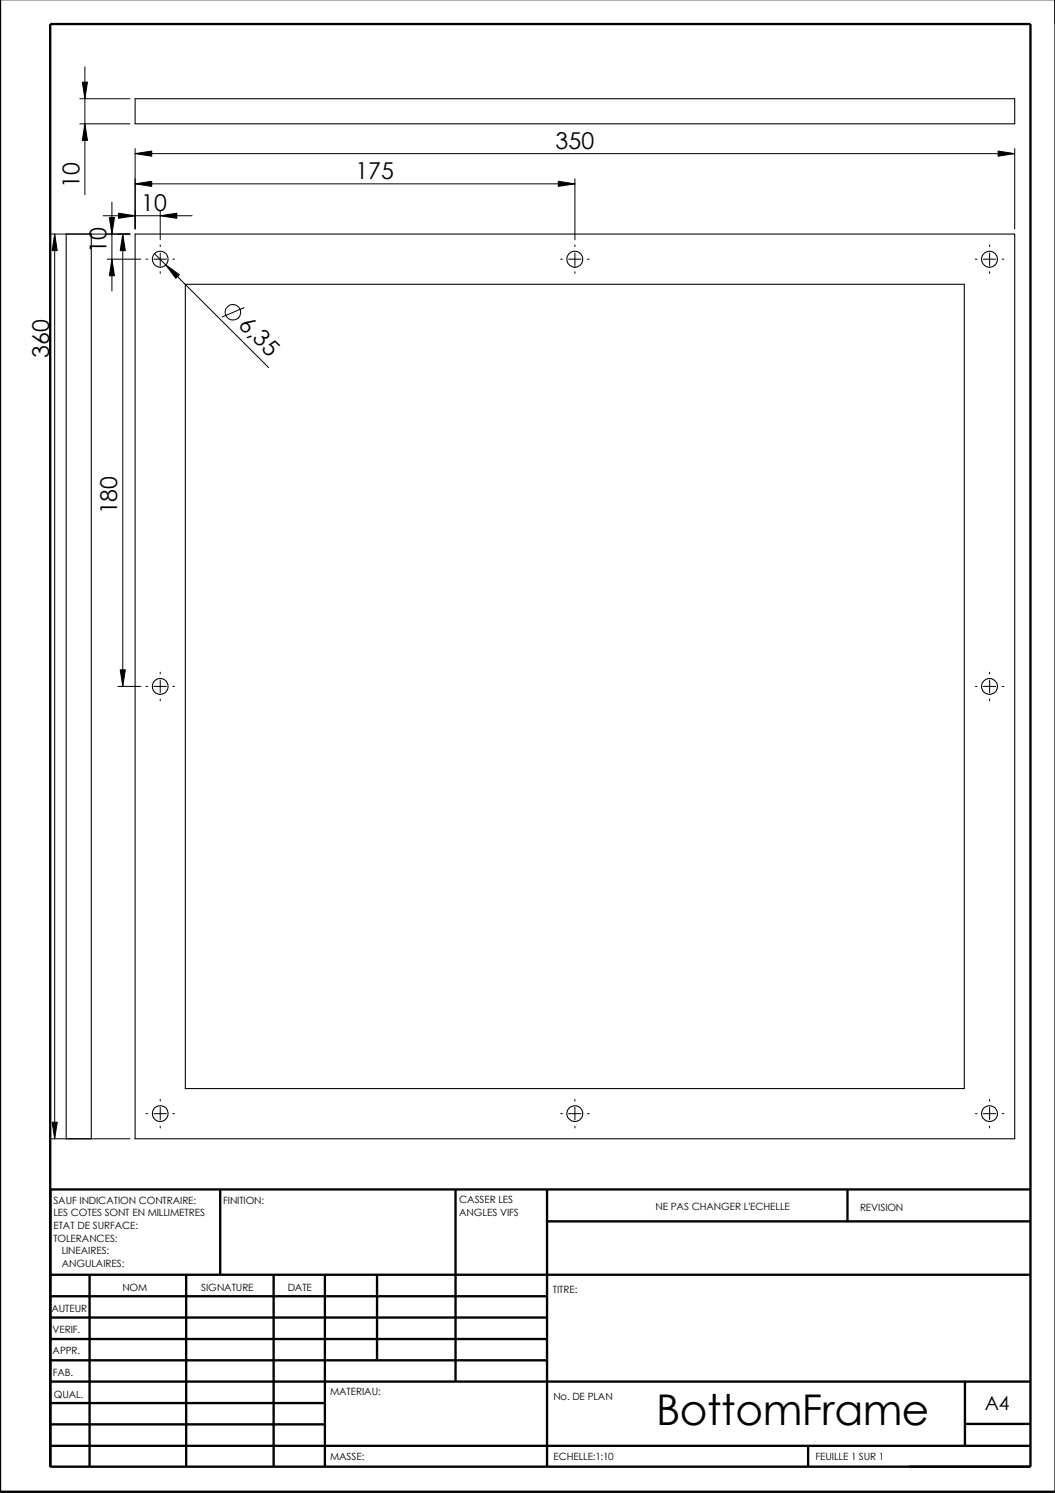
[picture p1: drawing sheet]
<svg xmlns="http://www.w3.org/2000/svg" width="210mm" height="297mm" viewBox="0 0 210 297" stroke-linecap="round" stroke-linejoin="round" font-family="sans-serif">
<g fill="none" stroke="#000" stroke-width=".47">
<path d="M0 -.1v296.9h209.9M10 4.8h195v287h-195zM43.8 236.6v17M90.6 236.6v38.3M108.8 236.6v55.3M168.6 236.6v6.3M205 236.6h-195v55.3M10 253.6h195M10 257.9h98.8M17.8 253.6v38.3M37 253.6v38.3M54.4 253.6v38.3"/>
<path d="M64.6 253.6v38.3M75 253.6v17M108.8 243h96.2M10 270.6h98.8M10 266.4h98.8M10 262.1h98.8M10 279.1h54.6M10 274.9h195M192 274.8v12.7M10 287.7h195M10 283.4h54.6M160.8 287.5v4.3"/>
<path d="M192 283.3h13"/>
</g>
<g fill="none" stroke="#000" stroke-width=".21">
<path d="M26.9 19.6h175v5h-175zM13.2 46.6h5v180h-5zM26.9 46.6h175v180h-175zM36.9 56.6h155v160h-155z"/>
<circle cx="31.9" cy="51.6" r="1.59"/>
<circle cx="114.4" cy="51.6" r="1.59"/>
<circle cx="196.9" cy="51.6" r="1.59"/>
<circle cx="31.9" cy="136.6" r="1.59"/>
<circle cx="196.9" cy="136.6" r="1.59"/>
<circle cx="31.9" cy="221.6" r="1.59"/>
<circle cx="114.4" cy="221.6" r="1.59"/>
<circle cx="196.9" cy="221.6" r="1.59"/>
</g>
<g fill="none" stroke="#000" stroke-width=".2">
<path d="M15.9 19.6h10M16.4 16.3h1l-.5 3.3zM16.9 13.3v25.4M15.9 24.6h10M16.9 24.6l.5 3.3h-1zM26.9 36.6l3.3-.5v1zM26.9 30.6l3.3-.5v1zM26.9 30.6h175M26.9 29.5v16.1M26.9 36.6h87.5M111.1 36.1l3.3 .5-3.3 .5zM114.4 35.6v12.1"/>
<path d="M198.6 30.1l3.3 .5-3.3 .5zM201.9 29.5v16.1M9.9 46.6h16M10.9 46.6l.5 3.3h-1zM10.9 46.6v180M20.5 42.9h17.7M21.3 51.6h6.7M21.8 43.3h1l-.5 3.3zM22.3 51.6l.5 3.3h-1zM22.3 40.2v17.7M23.6 42.4l3.3 .5-3.3 .5zM24.4 46.6l.5 3.3h-1z"/>
<path d="M24.4 46.6v90M29 51.6h.4M30.6 51.6h2.5M30.7 50.5l22.8 22.7M31.9 42.9l3.3-.5v1zM31.9 41.9v5.8M31.9 48.7v.4M31.9 50.3v2.5M31.9 54.1v.3M33 52.7l2.7 2-.7 .7zM34.4 51.6h.3M111.5 51.6h.4"/>
<path d="M113.1 51.6h2.5M114.4 48.7v.4M114.4 50.3v2.5M114.4 54.1v.3M116.9 51.6h.3M194.1 51.6h.3M195.6 51.6h2.5M196.9 48.7v.4M196.9 50.3v2.5M196.9 54.1v.3M199.4 51.6h.3M48.6 61.2l-4.4 1.9"/>
<path d="M23.5 136.6h4.5M23.9 133.3h1l-.5 3.3zM29 136.6h.4M30.6 136.6h2.5M31.9 133.7v.4M31.9 135.3v2.5M31.9 139.1v.3M34.4 136.6h.3M194.1 136.6h.3M195.6 136.6h2.5M196.9 133.7v.4M196.9 135.3v2.5"/>
<path d="M196.9 139.1v.3M199.4 136.6h.3M31.9 218.7v.4M114.4 218.7v.4M196.9 218.7v.4M9.9 226.6h16M10.4 223.3h1l-.5 3.3zM29 221.6h.4M30.6 221.6h2.5M31.9 220.3v2.5M31.9 224.1v.3M34.4 221.6h.3"/>
<path d="M111.5 221.6h.4M113.1 221.6h2.5M114.4 220.3v2.5M114.4 224.1v.3M116.9 221.6h.3M194.1 221.6h.3M195.6 221.6h2.5M196.9 220.3v2.5M196.9 224.1v.3M199.4 221.6h.3"/>
<circle cx="46.3" cy="62.1" r="1.57"/>
</g>
<g fill="#000">
<path d="M16.4 16.3h1l-.5 3.3zM16.9 24.6l.5 3.3h-1zM26.9 36.6l3.3-.5v1zM26.9 30.6l3.3-.5v1zM111.1 36.1l3.3 .5-3.3 .5zM198.6 30.1l3.3 .5-3.3 .5zM10.9 46.6l.5 3.3h-1zM21.8 43.3h1l-.5 3.3zM22.3 51.6l.5 3.3h-1zM24.4 46.6l.5 3.3h-1zM23.6 42.4l3.3 .5-3.3 .5zM31.9 42.9l3.3-.5v1z"/>
<path d="M33 52.7l2.7 2-.7 .7zM23.9 133.3h1l-.5 3.3zM10.4 223.3h1l-.5 3.3z"/>
</g>
<text font-size="8.4" x="130.6" y="283.5">BottomFrame</text>
<g font-size="4.6">
<text x="110.5" y="29.6">350</text>
<text x="70.7" y="35.6">175</text>
<text x="15.8" y="37.4" transform="rotate(-90 15.8 37.4)">10</text>
<text x="28.1" y="42">10</text>
<text x="21.2" y="50.2" transform="rotate(-90 21.2 50.2)">10</text>
<text x="47.2" y="64.8" transform="rotate(45 47.2 64.8)">6,35</text>
<text x="9.8" y="71.2" transform="rotate(-90 9.8 71.2)">360</text>
<text x="23.3" y="102.4" transform="rotate(-90 23.3 102.4)">180</text>
</g>
<text font-size="3.9" x="195.9" y="280.5">A4</text>
<g font-size="2">
<text x="10.6" y="239.5">SAUF INDICATION CONTRAIRE:</text>
<text x="44.4" y="239.5">FINITION:</text>
<text x="91.4" y="239.4">CASSER LES</text>
<text x="10.6" y="242">LES COTES SONT EN MILLIMETRES</text>
<text x="10.6" y="244.5">ETAT DE SURFACE:</text>
<text x="91.4" y="241.9">ANGLES VIFS</text>
<text x="130.4" y="240.8">NE PAS CHANGER L'ECHELLE</text>
<text x="171.1" y="241">REVISION</text>
<text x="10.6" y="247">TOLERANCES:</text>
<text x="12.3" y="249.5">LINEAIRES:</text>
<text x="12.3" y="252">ANGULAIRES:</text>
<text x="24.3" y="256.9">NOM</text>
<text x="40" y="256.9">SIGNATURE</text>
<text x="57.2" y="256.9">DATE</text>
<text x="110" y="257.2">TITRE:</text>
<text x="10.2" y="261">AUTEUR</text>
<text x="10.5" y="269.4">APPR.</text>
<text x="10.5" y="265.3">VERIF.</text>
<text x="10.5" y="273.7">FAB.</text>
<text x="10.7" y="278.1">QUAL.</text>
<text x="65.7" y="277.5">MATERIAU:</text>
<text x="110.1" y="278.6">No. DE PLAN</text>
<text x="65.7" y="290.5">MASSE:</text>
<text x="110.1" y="290.5">ECHELLE:1:10</text>
<text x="162.3" y="290.4">FEUILLE 1 SUR 1</text>
</g>
</svg>
